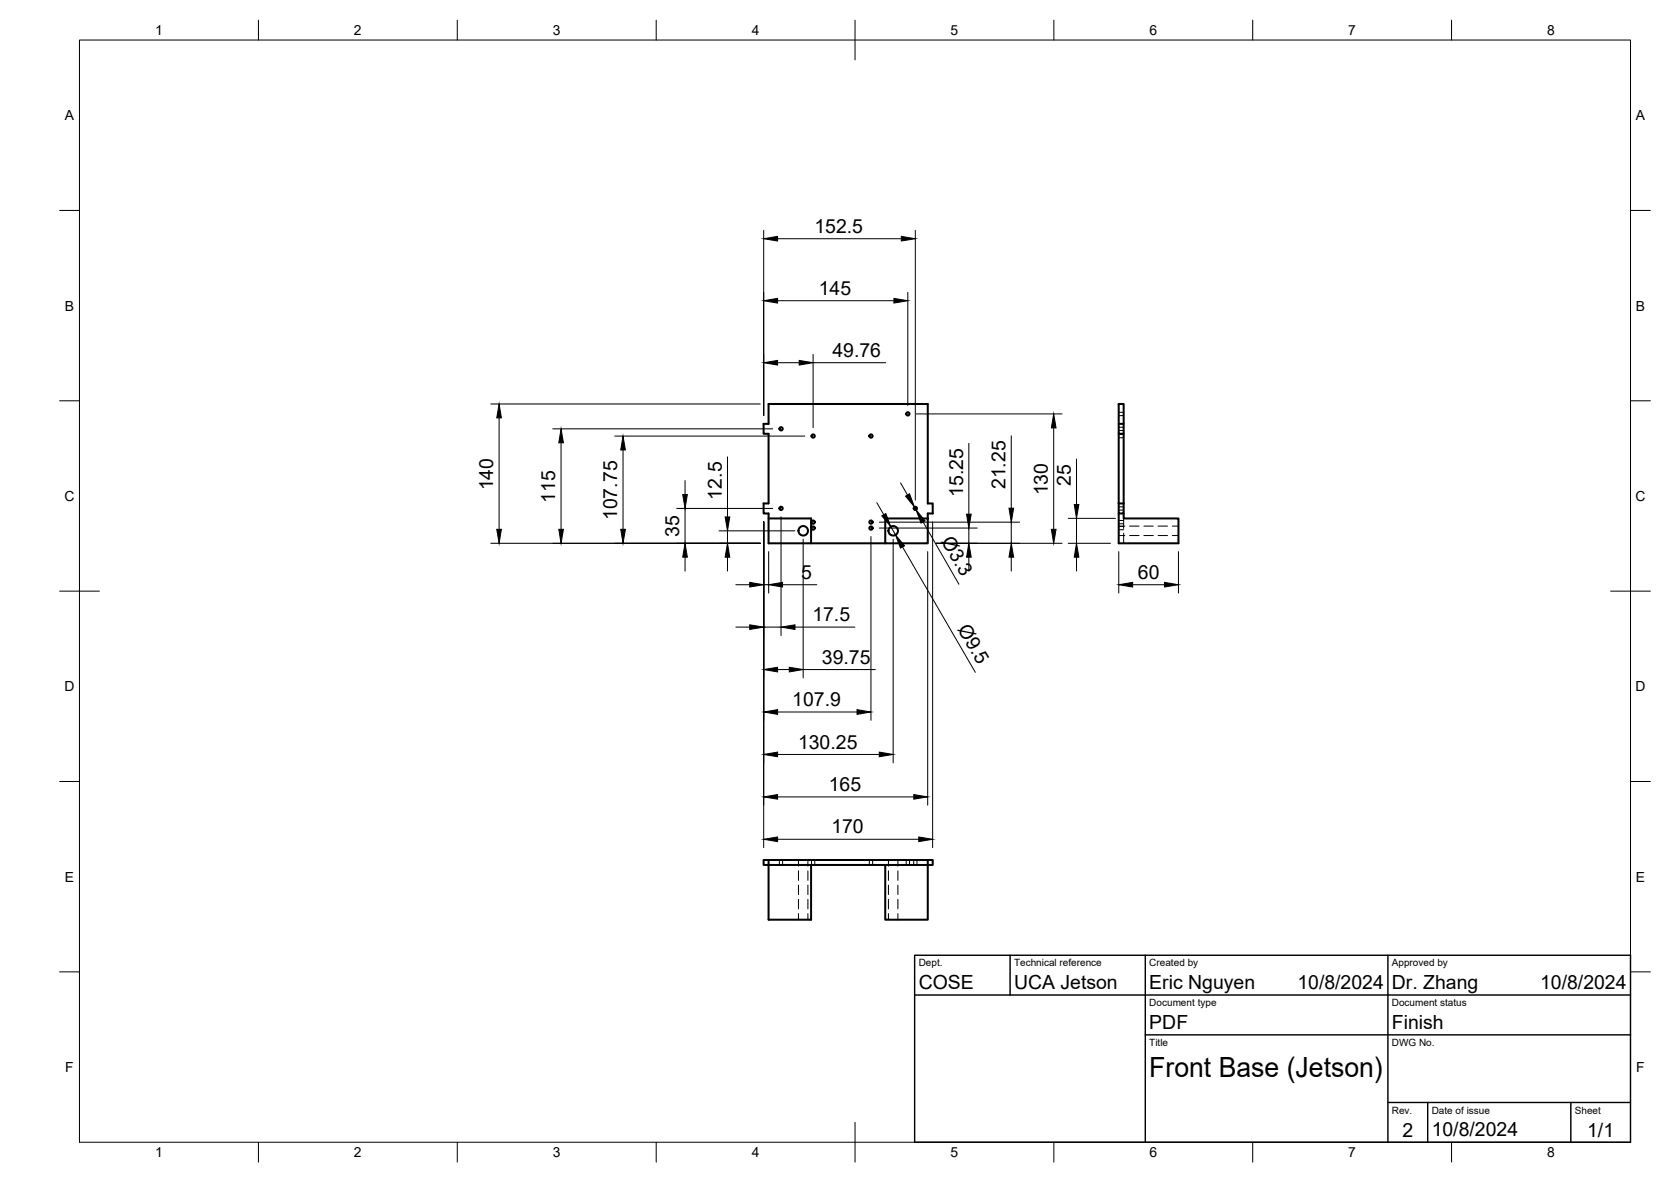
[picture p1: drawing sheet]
<svg xmlns="http://www.w3.org/2000/svg" width="420mm" height="297mm" viewBox="0 0 420 297" stroke-linecap="round" stroke-linejoin="round" font-family="sans-serif">
<!-- layer: Visible -->
<g fill="none" stroke="#000" stroke-width=".51">
<path d="M281.3 101.5h1.2v7.5h-1.2zM281.3 106.5h1.2M281.3 109v17.5M282.5 109v17.5M193.3 130.3h10.6v6.2M222.6 130.3h10.7v6.2h-10.7zM233.3 130.3v-1.3h1.2v-2.5h-1.2v-25h-40v5h-1.3v2.5h1.3v17.5h-1.3v2.5h1.3v7.5h29.3M281.3 126.5v2.5h1.2v-2.5M281.3 129v7.5h15v-6.2h-13.8v-1.3M281.3 126.5h1.2M192 216.1h1.3v1.3h-1.3zM193.3 216.1h40"/>
<path d="M203.9 217.4v13.7h-10.6v-13.7h40v13.7h-10.7v-13.7M233.3 216.1h1.2v1.3h-1.2z"/>
<circle cx="196.4" cy="107.8" r=".41"/>
<circle cx="204.5" cy="109.6" r=".41"/>
<circle cx="219" cy="109.6" r=".41"/>
<circle cx="228.3" cy="104" r=".41"/>
<circle cx="196.4" cy="127.8" r=".41"/>
<circle cx="202" cy="133.4" r="1.2"/>
<circle cx="204.5" cy="132.7" r=".41"/>
<circle cx="204.5" cy="131.2" r=".41"/>
<circle cx="219" cy="132.7" r=".41"/>
<circle cx="219" cy="131.2" r=".41"/>
<circle cx="224.6" cy="133.4" r="1.2"/>
<circle cx="230.2" cy="127.8" r=".41"/>
</g>
<!-- layer: Hidden -->
<g fill="none" stroke="#000" stroke-width=".25">
<path d="M281.3 103.6h1.2M281.3 104.4h1.2M281.3 107.4h1.2M281.3 108.2h1.2M281.3 109.2h1.2M281.3 110h1.2M281.3 127.4h1.2M281.3 128.2h1.2M281.3 132.3h1.2M281.3 133.1h1.2M281.3 130.8h1.2M281.3 131.6h1.2"/>
<path d="M281.3 134.6h1.5M281.3 132.2h1.5M282.5 130.3v2.5M282.5 134v2.5M284 134.6h2.4M284 132.2h2.4M287.6 134.6h2.4M287.6 132.2h2.4M291.2 134.6h2.4M291.2 132.2h2.4M294.8 134.6h1.5M294.8 132.2h1.5"/>
<path d="M196 216.1v1.3M196.8 216.1v1.3M200.8 216.1v1.6M200.8 218.8v2.4M203.1 216.1v1.6M203.1 218.8v2.4M204 216.1v1.3M204.9 216.1v1.3M218.6 216.1v1.3M219.4 216.1v1.3M223.4 216.1v1.6M223.4 218.8v2.4"/>
<path d="M225.8 216.1v1.6M225.8 218.8v2.4M227.9 216.1v1.3M228.7 216.1v1.3M229.7 216.1v1.3M230.6 216.1v1.3M200.8 222.4v2.4M200.8 226v2.4M200.8 229.6v1.5M203.1 222.4v2.4M203.1 226v2.4M203.1 229.6v1.5"/>
<path d="M223.4 222.4v2.4M223.4 226v2.4M223.4 229.6v1.5M225.8 222.4v2.4M225.8 226v2.4M225.8 229.6v1.5"/>
</g>
<!-- layer: BORDER -->
<g fill="none" stroke="#000" stroke-width=".25">
<path d="M20 10.1h390v276.9h-390zM65 5.1v5M115 5.1v5M165 5.1v5M215 5.1v10M265 5.1v5M315 5.1v5M365 5.1v5M15 52.9h5M410 52.9h5M15 100.7h5M410 100.7h5"/>
<path d="M15 148.6h10M405 148.6h10M15 196.4h5M410 196.4h5M15 244.2h5M410 244.2h5M65 287v5M115 287v5M165 287v5M215 282.1v9.9M265 287v5M315 287v5"/>
<path d="M365 287v5"/>
</g>
<!-- layer: TITLEBLOCK -->
<path d="M230 240.1h180v46.9h-180zM230 250h180M254 240.1v9.9M288 240.1v46.9M349 240.1v46.9M288 260.1h122M349 277.1h61M359 277.1v9.9M395 277.1v9.9" fill="none" stroke="#000" stroke-width=".36"/>
<!-- layer: FD_Dimensions -->
<g fill="none" stroke="#000" stroke-width=".25">
<path d="M192 57.9v46.5M195.5 60h31.1M230.1 57.9v67.8M195.5 75.6h29.3M228.3 73.5v28.4M195.5 91.2h5.5M204.4 89.1v18.4M204.4 91.2h18.3M123.4 101.5h67.8M125.5 105v28M139 107.8h55.3M141.1 111.3v21.7"/>
<path d="M154.6 109.6h47.8M156.7 113.1v19.9M182.9 114.8v15.1M230.4 104h36.6M243.6 111.4v17.8M254.3 109.5v18.2M264.9 107.5v25.5M270.7 115.4v11.4M123.4 136.5h67.8M170.2 127.8h24.1M172.3 120.8v3.5M172.3 127.8v8.7"/>
<path d="M180.8 133.4h19.1M182.9 133.4v3.1M192 131.1v81.9M193.3 138.6v10.4M196.4 129.9v29.8M202 135.5v34.9M219 134.8v46.2M220.5 126.3l1.7 3.1M221.1 131.2h35.3M221.1 132.7h24.6M224 132.4l1.2 2M224.6 135.5v56.2"/>
<path d="M226.4 121.4l1.8 3M226.9 137.4l18.3 31.6M229.9 127.4l.4 .7M232.1 131.2l9 15.6M233.3 138.6v63.8M234.5 131.1v81.9M235.4 136.5h31.6M243.6 132.7v3.8M254.3 131.2v5.3M268.6 136.5h10.6M268.6 130.3h11.9M270.7 130.3v6.2"/>
<path d="M281.3 138.6v10.4M296.3 138.6v10.4M172.3 140v3.5M182.9 140v3.5M185 146.9h3.5M185 157.6h3.5M192 146.9h1.3M192 157.6h4.4M196.8 146.9h8.6M199.9 157.6h15.1M243.6 140v3.5M254.3 140v3.5"/>
<path d="M270.7 140v3.5M284.8 146.9h8M195.5 178.9h20M195.5 168.3h3M202 168.3h18.1M195.5 189.6h25.6M195.5 210.9h35.5M195.5 200.3h34.3"/>
</g>
<g fill="#000" stroke="#000" stroke-width=".25">
<path d="M192 60l3.5-.6v1.2zM226.6 59.4l3.5 .6-3.5 .6zM192 75.6l3.5-.6v1.2zM224.8 75l3.5 .6-3.5 .6zM192 91.2l3.5-.6v1.1zM201 90.6l3.4 .6-3.4 .5zM125.5 101.5l.6 3.5h-1.2zM141.1 107.8l.6 3.5h-1.2zM156.7 109.6l.5 3.5h-1.1zM264.9 104l.6 3.5h-1.1zM124.9 133h1.2l-.6 3.5zM140.5 133h1.2l-.6 3.5z"/>
<path d="M156.1 133h1.1l-.5 3.5zM171.7 124.3h1.1l-.5 3.5zM182.3 129.9h1.2l-.6 3.5zM221.7 129.6l1-.5 1.3 3.3zM225.2 134.4l2.2 2.8-1 .5zM227.7 124.7l1-.6 1.2 3.3zM230.3 128.1l2.3 2.8-1 .6zM243 129.2h1.2l-.6 3.5zM253.7 127.7h1.2l-.6 3.5zM264.4 133h1.1l-.6 3.5zM270.1 126.8h1.2l-.6 3.5zM172.3 136.5l.5 3.5h-1.1z"/>
<path d="M182.9 136.5l.6 3.5h-1.2zM188.5 157l3.5 .6-3.5 .6zM188.5 146.4l3.5 .5-3.5 .6zM193.3 146.9l3.5-.5v1.1zM196.4 157.6l3.5-.6v1.2zM243.6 136.5l.6 3.5h-1.2zM254.3 136.5l.6 3.5h-1.2zM270.7 136.5l.6 3.5h-1.2zM281.3 146.9l3.5-.5v1.1zM292.8 146.4l3.5 .5-3.5 .6zM192 178.9l3.5-.6v1.2zM192 168.3l3.5-.6v1.2z"/>
<path d="M198.5 167.7l3.5 .6-3.5 .6zM215.5 178.3l3.5 .6-3.5 .6zM192 189.6l3.5-.6v1.2zM192 200.3l3.5-.6v1.1zM221.1 189l3.5 .6-3.5 .6zM229.8 199.7l3.5 .6-3.5 .5zM192 210.9l3.5-.6v1.2zM231 210.3l3.5 .6-3.5 .6z"/>
</g>
<text font-size="7" x="289" y="270.6">Front Base (Jetson)</text>
<g font-size="4.9">
<text x="204.8" y="58.5">152.5</text>
<text x="205.9" y="74.1">145</text>
<text x="209.3" y="89.7">49.76</text>
<text x="124" y="123.3" transform="rotate(-90 124 123.3)">140</text>
<text x="181.5" y="125.5" transform="rotate(-90 181.5 125.5)">12.5</text>
<text x="242.1" y="124.8" transform="rotate(-90 242.1 124.8)">15.25</text>
<text x="252.8" y="123" transform="rotate(-90 252.8 123)">21.25</text>
<text x="263.5" y="124.5" transform="rotate(-90 263.5 124.5)">130</text>
<text x="269.2" y="122" transform="rotate(-90 269.2 122)">25</text>
<text x="139.6" y="126.4" transform="rotate(-90 139.6 126.4)">115</text>
<text x="155.2" y="130.7" transform="rotate(-90 155.2 130.7)">107.75</text>
<text x="170.8" y="134.9" transform="rotate(-90 170.8 134.9)">35</text>
<text x="236.6" y="135.9" transform="rotate(60 236.6 135.9)">Ø3.3</text>
<text x="201.5" y="145.5">5</text>
<text x="286.1" y="145.5">60</text>
<text x="204.3" y="156.1">17.5</text>
<text x="240.6" y="158" transform="rotate(60 240.6 158)">Ø9.5</text>
<text x="206.7" y="166.8">39.75</text>
<text x="199.2" y="177.5">107.9</text>
<text x="200.7" y="188.1">130.25</text>
<text x="208.4" y="198.8">165</text>
<text x="209" y="209.5">170</text>
<text x="231" y="248.5">COSE</text>
<text x="255" y="248.5">UCA Jetson</text>
<text x="289" y="248.5">Eric Nguyen</text>
<text x="326.2" y="248.5">10/8/2024</text>
<text x="350" y="248.5">Dr. Zhang</text>
<text x="387.2" y="248.5">10/8/2024</text>
<text x="289" y="258.6">PDF</text>
<text x="350" y="258.6">Finish</text>
<text x="352.6" y="285.7">2</text>
<text x="360" y="285.5">10/8/2024</text>
<text x="399.1" y="285.7">1/1</text>
</g>
<g font-size="3.5">
<text x="39" y="8.8">1</text>
<text x="89" y="8.8">2</text>
<text x="139" y="8.8">3</text>
<text x="189" y="8.8">4</text>
<text x="239" y="8.8">5</text>
<text x="289" y="8.8">6</text>
<text x="339" y="8.8">7</text>
<text x="389" y="8.8">8</text>
<text x="16.3" y="30.2">A</text>
<text x="411.3" y="30.2">A</text>
<text x="16.3" y="78">B</text>
<text x="411.3" y="78">B</text>
<text x="16.2" y="125.9">C</text>
<text x="411.2" y="125.9">C</text>
<text x="16.2" y="173.7">D</text>
<text x="411.2" y="173.7">D</text>
<text x="16.3" y="221.6">E</text>
<text x="411.3" y="221.6">E</text>
<text x="16.4" y="269.4">F</text>
<text x="411.4" y="269.4">F</text>
<text x="39" y="290.8">1</text>
<text x="89" y="290.8">2</text>
<text x="139" y="290.8">3</text>
<text x="189" y="290.8">4</text>
<text x="239" y="290.8">5</text>
<text x="289" y="290.8">6</text>
<text x="339" y="290.8">7</text>
<text x="389" y="290.8">8</text>
</g>
<g font-size="2.5">
<text x="231" y="242.9">Dept.</text>
<text x="255" y="242.9">Technical reference</text>
<text x="289" y="242.9">Created by</text>
<text x="350" y="242.9">Approved by</text>
<text x="289" y="252.8">Document type</text>
<text x="350" y="252.8">Document status</text>
<text x="289" y="262.9">Title</text>
<text x="350" y="262.9">DWG No.</text>
<text x="350" y="279.9">Rev.</text>
<text x="360" y="279.9">Date of issue</text>
<text x="396" y="279.9">Sheet</text>
</g>
</svg>
